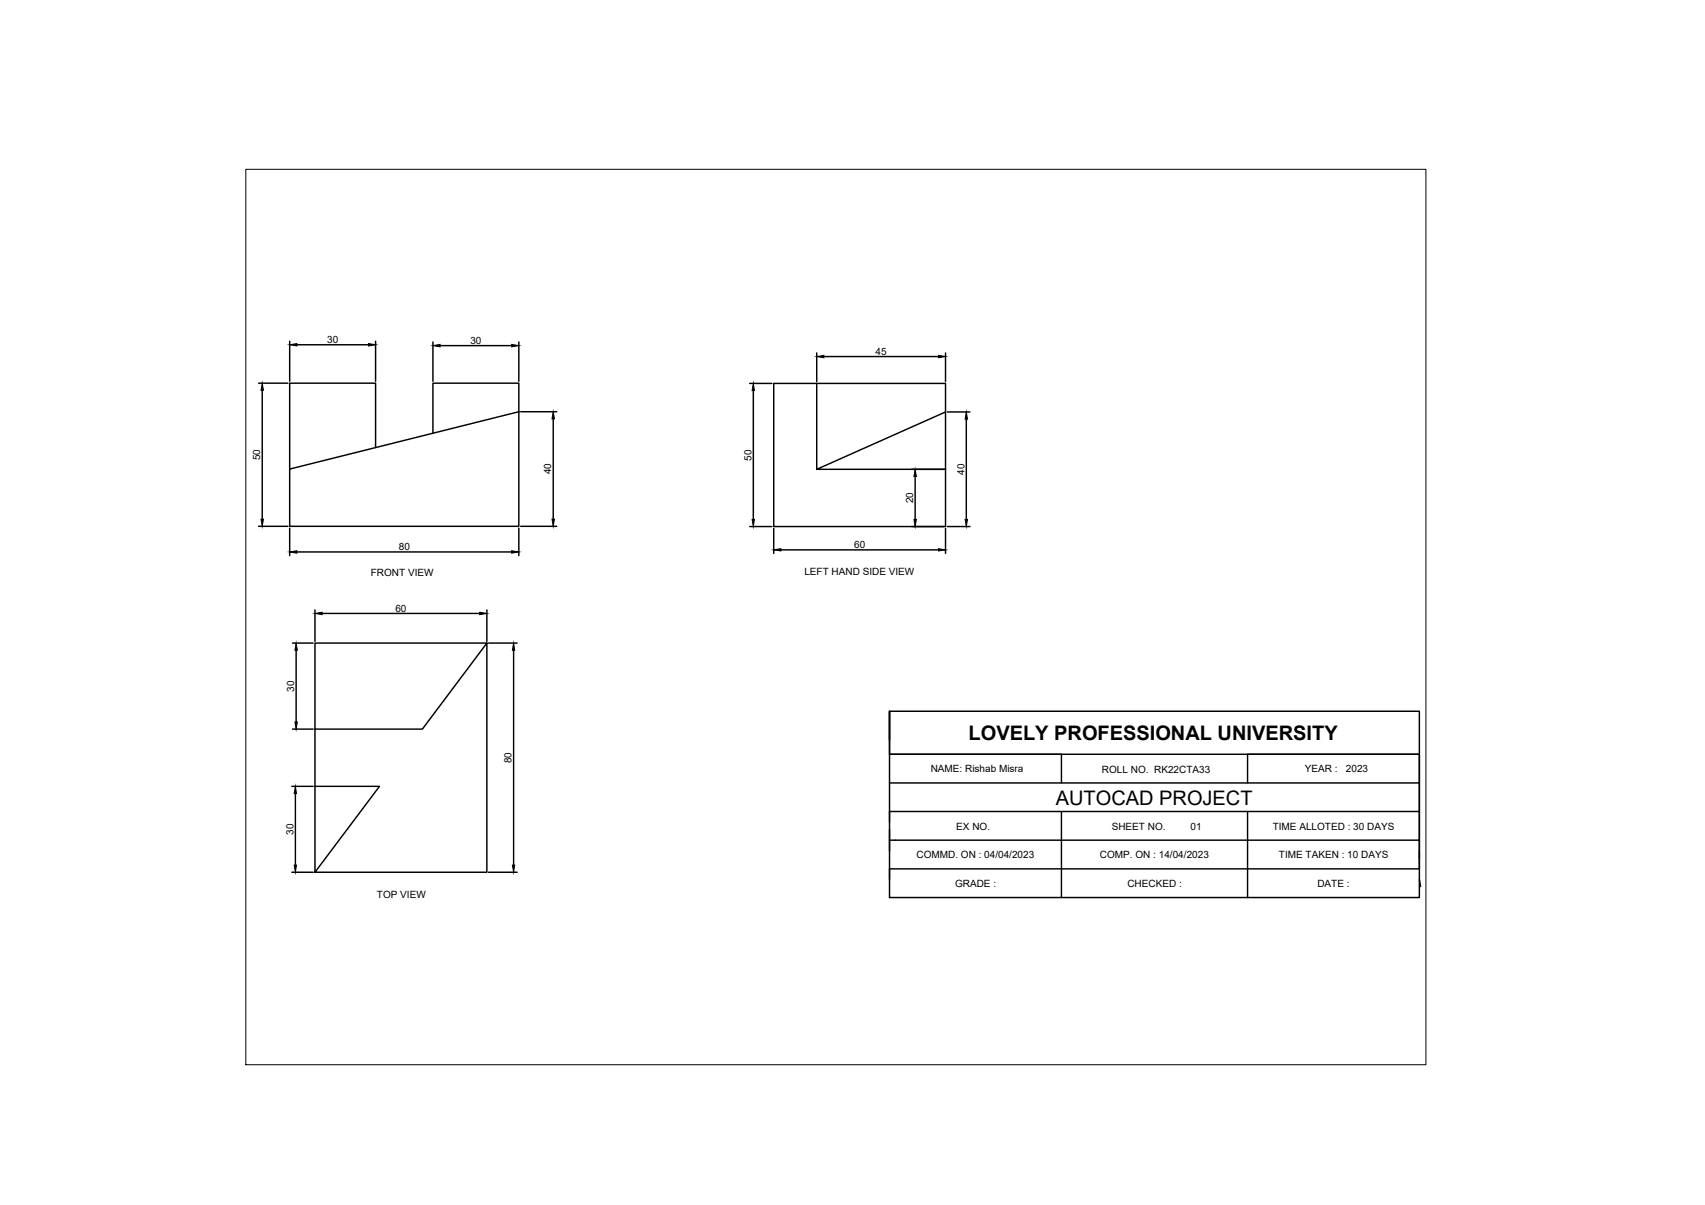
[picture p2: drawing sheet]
<svg xmlns="http://www.w3.org/2000/svg" width="297mm" height="210mm" viewBox="0 0 297 210" stroke-linecap="round" stroke-linejoin="round" font-family="sans-serif">
<!-- layer: 0 -->
<g fill="none" stroke="#000" stroke-width=".25">
<path d="M50.5 59.4v7M65.4 59.4v7M75.4 59.6v6.8M90.4 59.6v6.8M45 66.7h5.2M45.7 68v22.4M51.7 60.1h12.5M65.4 78v-11.3h-14.9v15M76.7 60.2h12.4M90.4 71.7v-5h-15v8.8M90.7 71.7h6.3M96.4 73v17.4"/>
<path d="M130.6 66.8h3.9M131.2 68v22.5M142.3 66.8h22.4v5M142.3 61.5v5M143.5 62.1h20M164.7 61.5v5M165 71.8h4M168.3 73v17.5M45 91.7h5.2M50.5 81.7l39.9-10v20h-39.9zM50.5 92v4.8M51.7 96.1h37.4"/>
<path d="M90.4 92v4.8M90.7 91.7h6.3M130.6 91.7h3.9M134.8 92v4.4M136 95.8h27.5M142.3 81.8l22.4-10v19.9h-29.9v-24.9h7.5v15h22.4M158.8 91.7h5.6M158.8 81.8h5.6M159.4 83v7.5M164.7 92v4.4M165 91.7h4M51 112h3.6"/>
<path d="M51.6 113.3v12.5M54.9 106.2v5.5M56.1 106.9h27.5M84.8 112l-11.2 15h-18.7v-15h29.9v39.9h-29.9v-14.9h11.2l-11.2 14.9M84.8 106.2v5.5M85.1 112h5M89.5 113.3v37.4M50.8 137h3.8M51 127h3.6M51.5 138.2v12.5M54.9 127v10M155 123.9h92.3v32.4h-92.3z"/>
<path d="M155 128.9v-5v7.5h92.3v5h-92.3M155 131.4h29.9v5M247.3 136.4v5h-92.3v1.8M247.3 131.4h-30v5M50.8 151.9h3.8M85.1 151.9h5M155 144.5v3.7M184.9 141.4v14.9M217.3 141.4v14.9M247.3 141.4v5h-92.3M247.3 146.4v4.9h-92.3v1.9M247.3 148.2v1.3"/>
<path d="M247.3 153.2l.2 1.2"/>
</g>
<g fill="#000" stroke="#000" stroke-width=".17">
<path d="M50.5 60.1l1.2-.3v.5zM64.2 59.8l1.2 .3-1.2 .2zM75.4 60.2l1.3-.2v.4zM89.1 60l1.3 .2-1.3 .2zM45.7 66.7l.2 1.3h-.4zM96.4 71.7l.2 1.3h-.4zM131.2 66.8l.2 1.2h-.4zM142.3 62.1l1.2-.2v.4zM163.5 61.9l1.2 .2-1.2 .2zM168.3 71.8l.3 1.2h-.5zM45.5 90.4h.4l-.2 1.3zM50.5 96.1l1.2-.2v.5z"/>
<path d="M89.1 95.9l1.3 .2-1.3 .3zM96.2 90.4h.4l-.2 1.3zM131 90.5h.4l-.2 1.2zM134.8 95.8l1.2-.2v.4zM159.4 81.8l.2 1.2h-.4zM159.2 90.5h.4l-.2 1.2zM163.5 95.6l1.2 .2-1.2 .2zM168.1 90.5h.5l-.3 1.2zM51.6 112l.2 1.3h-.4zM54.9 106.9l1.2-.3v.5zM83.6 106.6l1.2 .3-1.2 .2zM89.5 112l.2 1.3h-.4z"/>
<path d="M51.5 137l.2 1.2h-.4zM51.4 125.8h.4l-.2 1.2zM51.3 150.7h.4l-.2 1.2zM89.3 150.7h.4l-.2 1.2z"/>
</g>
<path d="M42.8 29.5h205.6v156h-205.6z" fill="none" stroke="#000" stroke-width=".17"/>
<g font-size="3.5">
<text x="168.7" y="128.9">LOVELY PROFESSIONAL UNIVERSITY</text>
<text x="183.9" y="140.2">AUTOCAD PROJECT</text>
</g>
<g font-size="1.7">
<text x="57" y="59.7">30</text>
<text x="81.9" y="59.9">30</text>
<text x="152.6" y="61.8">45</text>
<text x="45.3" y="80.2" transform="rotate(-90 45.3 80.2)">50</text>
<text x="96" y="82.6" transform="rotate(-90 96 82.6)">40</text>
<text x="130.9" y="80.2" transform="rotate(-90 130.9 80.2)">50</text>
<text x="168" y="82.7" transform="rotate(-90 168 82.7)">40</text>
<text x="159.1" y="87.7" transform="rotate(-90 159.1 87.7)">20</text>
<text x="69.5" y="95.8">80</text>
<text x="148.8" y="95.4">60</text>
<text x="64.6" y="100.4">FRONT VIEW</text>
<text x="140.1" y="100.1">LEFT HAND SIDE VIEW</text>
<text x="68.9" y="106.5">60</text>
<text x="51.3" y="120.5" transform="rotate(-90 51.3 120.5)">30</text>
<text x="89.1" y="133" transform="rotate(-90 89.1 133)">80</text>
<text x="162.1" y="134.5">NAME: Rishab Misra</text>
<text x="192" y="134.6">ROLL NO. RK22CTA33</text>
<text x="227.3" y="134.5">YEAR :</text>
<text x="234.5" y="134.5">2023</text>
<text x="51.1" y="145.4" transform="rotate(-90 51.1 145.4)">30</text>
<text x="159.7" y="149.5">COMMD. ON : 04/04/2023</text>
<text x="166.6" y="144.5">EX NO.</text>
<text x="191.6" y="149.5">COMP. ON : 14/04/2023</text>
<text x="193.7" y="144.5">SHEET NO.</text>
<text x="207.4" y="144.5">01</text>
<text x="221.7" y="144.5">TIME ALLOTED : 30 DAYS</text>
<text x="222.8" y="149.5">TIME TAKEN : 10 DAYS</text>
<text x="166.4" y="154.5">GRADE :</text>
<text x="196.4" y="154.5">CHECKED :</text>
<text x="229.5" y="154.5">DATE :</text>
<text x="65.7" y="156.4">TOP VIEW</text>
</g>
</svg>
